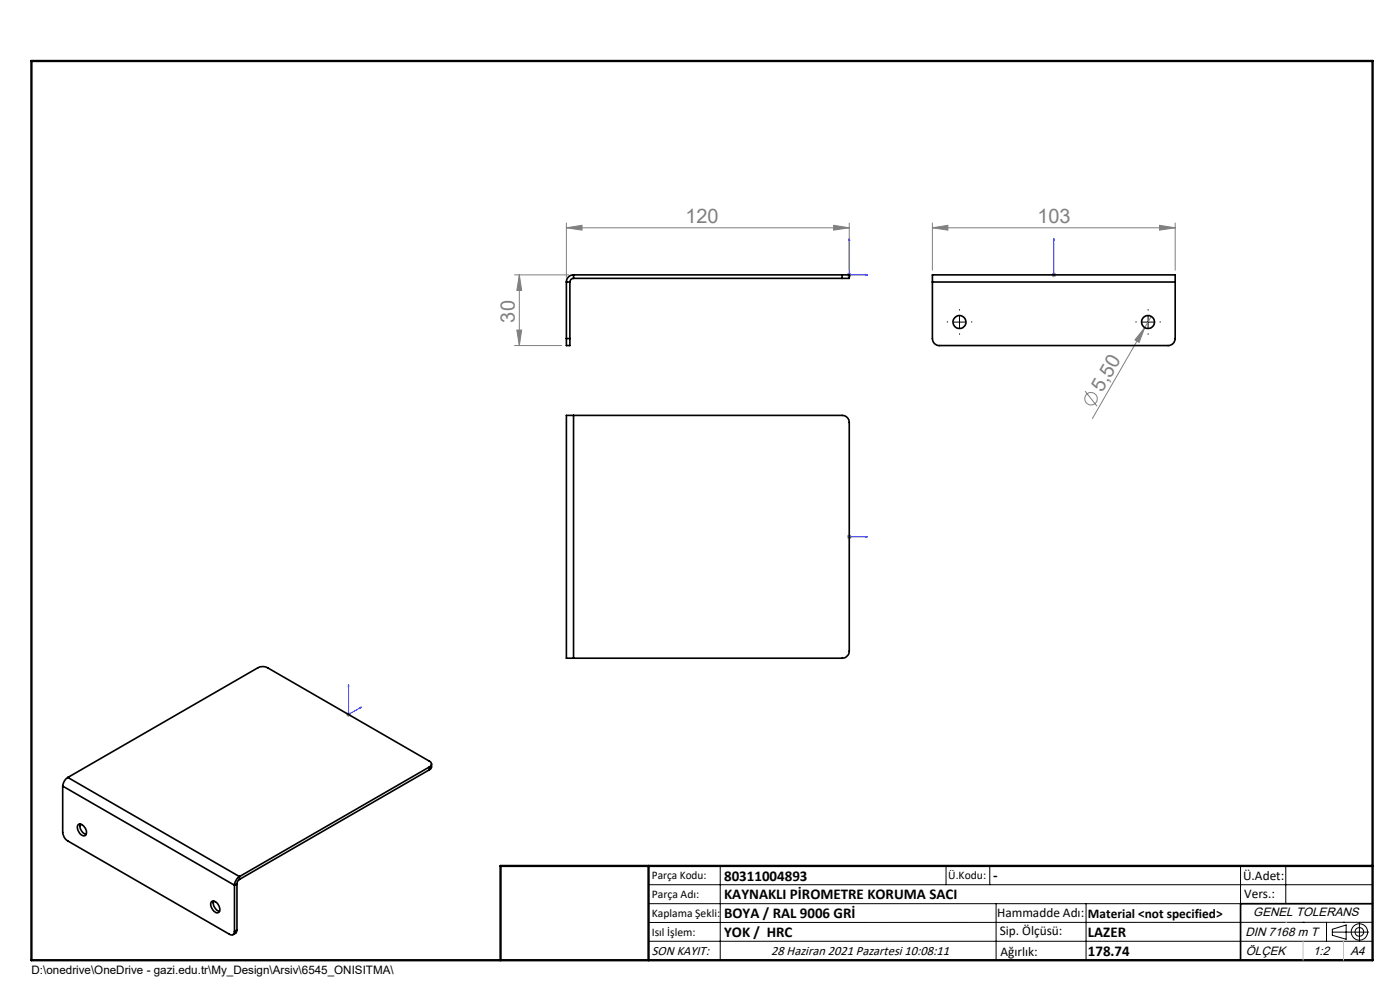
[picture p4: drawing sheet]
<svg xmlns="http://www.w3.org/2000/svg" width="297mm" height="210mm" viewBox="0 0 297 210" stroke-linecap="round" stroke-linejoin="round" font-family="sans-serif">
<g fill="none" stroke="#808080" stroke-width=".21">
<path d="M109.1 58.3h11.5M110.2 58.3l.5 3.3h-1.1zM110.2 58.3v15M120.2 48.3l3.3-.5v1zM120.2 47.3v11.5M120.2 48.3h60M176.8 47.8l3.4 .5-3.4 .5zM179.7 58.3h1M179.8 58l.7 .7M180.2 47.3v10M180.2 57.8v1M180.5 58l-.7 .7"/>
<path d="M197.8 48.3l3.3-.5v1zM197.8 48.3h51.5M197.8 47.3v10M223.1 58.3h.9M223.2 58l.7 .7M223.6 57.8v1M223.9 58l-.7 .7M246 47.8l3.3 .5-3.3 .5zM249.3 47.3v10M109.1 73.3h10.1M109.6 70h1.1l-.5 3.3zM242.9 69.5l-1.2 3.1-.9-.5z"/>
<path d="M242.9 69.5l-11.2 19.3M244.2 67.1l-1.3 2.4M230.2 83l2.5 3.2M179.7 113.9h1M179.8 113.5l.7 .7M180.2 113.4v1M180.5 113.5l-.7 .7M73.4 151.5h1M73.6 151.2l.7 .7M73.9 151.1v.9M74.3 151.2l-.7 .7"/>
<circle cx="231.4" cy="84.6" r="1.33"/>
</g>
<g fill="none" stroke="#000" stroke-width=".21">
<path d="M202.3 68.3h2.5M203.6 67.1v2.5M242.3 68.3h2.5M243.6 67.1v2.5M137.6 187.7h153.6M137.6 191.7h153.6M137.6 199.7h153.6M152.8 183.7v20M200.7 183.7v4M210 183.7v4M211.3 191.7v12M230.4 191.7v12"/>
<path d="M263.2 183.7v20M272.8 183.7v8M276.4 195.6h.1M281.4 195.6v4.1M282.6 197.7h7.8M282.6 197.1l3-.9v3l-3-.8zM285 195.6h.1M288.4 195.8v3.8M291.2 195.6l-153.6 .1"/>
<circle cx="288.4" cy="197.7" r="1.74"/>
<circle cx="288.4" cy="197.7" r=".93"/>
</g>
<g fill="none" stroke="#00f" stroke-width=".21">
<path d="M180.2 50.6l.1 .4h-.2zM180.2 50.6v7.7h3.8M183.6 58.2l.4 .1-.4 .1zM223.6 58.2v.2zM223.6 50.6v.4v-.4M223.6 58.3h.1M223.6 50.6v7.7M180.1 113.9h.2zM180.2 113.9h.1M180.2 113.9h3.8M184 113.9h-.4h.4M73.9 145.3l.1 .2-.1 .1z"/>
<path d="M73.9 145.3v6.2l2.8-1.5M76.4 150.1l.3-.1-.3 .2z"/>
</g>
<path d="M201.1 68.3h-.2M203.6 65.8v-.1M203.6 70.8v.1M206.1 68.3h.1M241.1 68.3h-.2M243.6 65.8v-.1M243.6 70.8v.1M246.1 68.3h.1" fill="none" stroke="#000" stroke-width=".21" stroke-dasharray="15.2 1.3 1.3 1.3"/>
<path d="M106.2 203.7h185" fill="none" stroke="#000" stroke-width=".25"/>
<path d="M291.2 191.7h-28v12" fill="none" stroke="#000" stroke-width=".35"/>
<path d="M6.7 12.9h284.5v190.8h-284.5zM137.6 183.7v20M291.2 183.7h-185v20" fill="none" stroke="#000" stroke-width=".5"/>
<path d="M272.8 195.6h.1M276.4 199.7v4M285 199.7v4" fill="none" stroke="#c0c0c0" stroke-width=".21"/>
<g fill="#00f">
<path d="M183.6 58.2l.4 .1-.4 .1zM180.2 50.6l.1 .4h-.2z"/>
<path d="M76.4 150.1l.3-.1-.3 .2zM73.9 145.3l.1 .2-.1 .1z"/>
<path d="M183.6 113.9h.4zM180.1 113.9h.2zM223.6 58.2v.2zM223.6 50.6v.4z"/>
</g>
<g fill="#808080">
<path d="M242.9 69.5l-1.2 3.1-.9-.5z"/>
<path d="M110.2 58.3l.5 3.3h-1.1zM109.6 70h1.1l-.5 3.3z"/>
<path d="M120.2 48.3l3.3-.5v1zM176.8 47.8l3.4 .5-3.4 .5z"/>
<path d="M197.8 48.3l3.3-.5v1zM246 47.8l3.3 .5-3.3 .5z"/>
</g>
<g fill="none" stroke="#000" stroke-width=".35">
<path d="M120.2 59.8h.7M120.2 59.8v12M120.9 59.8v12M121.7 58.3a1.51 1.51 0 0 0-1.5 1.5M121.7 59a.78 .78 0 0 0-.8 .8M121.7 58.3v.7M121.7 58.3h56.9M121.7 59h56.9M178.6 58.3h1.6v.7h-1.6M178.6 58.3v.7M197.8 59.8v12a1.45 1.45 0 0 0 1.5 1.5h48.5a1.51 1.51 0 0 0 1.5-1.5v-12M197.8 59.8v-1.5h51.5v1.5"/>
<path d="M197.8 59.8h51.5M120.2 71.8v1.5h.7v-1.5M120.2 71.8h.7M121.7 88.1h-1.5v51.5h1.5M121.7 88.1h56.9a1.51 1.51 0 0 1 1.6 1.5v48.5a1.57 1.57 0 0 1-1.6 1.5h-56.9M121.7 88.1v51.5M13.3 166.7v9.9a2.25 2.25 0 0 0 1.1 1.8l34.3 19.8a.65 .65 0 0 0 .7 .1 .65 .65 0 0 0 .3-.7M13.3 166.7l36.4 21.1M14.4 164.9a2.39 2.39 0 0 0-1.1 1.8M14.4 164.9l36.4 21M16.5 175a.91 .91 0 0 1 1.4 .5 1.29 1.29 0 0 1 .1 1.8 1.73 1.73 0 0 1-1.5-2.3zM17 174.8a1.91 1.91 0 0 0 1.3 2.2"/>
<path d="M91.1 162.7a.64 .64 0 0 0 .4-.6 .64 .64 0 0 0-.4-.6l-34.3-19.8a2.13 2.13 0 0 0-2.1 0l-40.3 23.2M91.1 162.7l-40.3 23.2M91.1 162.7v.6M91.1 163.3l-40.3 23.2M91.5 162.1v.7l-.4 .5M44.8 191.3a1.22 1.22 0 0 1 1.7 1 .83 .83 0 0 1-.5 1.3 1.9 1.9 0 0 1-1.2-2.3zM45.3 191.1a1.91 1.91 0 0 0 1.3 2.2M49.7 187.8v9.8M50.3 197.3l-.2 .6-.7 .4M50.3 187.5l-.6 .3M50.3 187.5v9.8M50.3 197.3l-.6 .3"/>
<path d="M50.8 185.9a2.49 2.49 0 0 0-1.1 1.9M50.8 186.5l-.3 .3-.2 .7M50.8 185.9v.6"/>
<circle cx="203.6" cy="68.3" r="1.37"/>
<circle cx="243.6" cy="68.3" r="1.37"/>
</g>
<g font-size="4.2" fill="#808080">
<text x="145.4" y="47.3">120</text>
<text x="220.1" y="47.3">103</text>
<text x="109.2" y="68.4" transform="rotate(-90 109.2 68.4)">30</text>
<text x="233.8" y="83.4" transform="rotate(-60 233.8 83.4)">5,50</text>
</g>
<g font-size="3.2">
<text x="153.6" y="186.8">80311004893</text>
<text x="153.6" y="190.8">KAYNAKLI PİROMETRE KORUMA SACI</text>
<text x="210.7" y="186.6">-</text>
<text x="153.6" y="194.8">BOYA / RAL 9006 GRİ</text>
<text x="153.6" y="198.8">YOK / HRC</text>
<text x="230.8" y="198.7">LAZER</text>
<text x="230.8" y="202.8">178.74</text>
</g>
<g font-size="2.8">
<text x="263.7" y="186.7">Ü.Adet:</text>
<text x="263.9" y="190.5">Vers.:</text>
<text x="211.5" y="194.5">Hammadde Adı:</text>
<text x="230.8" y="194.7">Material &lt;not specified&gt;</text>
<text x="138.3" y="202.6">SON KAYIT:</text>
<text x="163.6" y="202.6">28 Haziran 2021 Pazartesi 10:08:11</text>
<text x="212.1" y="198.4">Sip. Ölçüsü:</text>
<text x="212.2" y="202.7">Ağırlık:</text>
</g>
<g font-size="2.6">
<text x="265.9" y="194.4">GENEL TOLERANS</text>
<text x="264.2" y="198.5">DIN 7168 m T</text>
<text x="264.3" y="202.6">ÖLÇEK</text>
<text x="278.5" y="202.6">1:2</text>
<text x="286.5" y="202.6">A4</text>
</g>
<g font-size="2.5">
<text x="138.3" y="186.4">Parça Kodu:</text>
<text x="138.3" y="190.5">Parça Adı:</text>
<text x="201.2" y="186.5">Ü.Kodu:</text>
<text x="138.3" y="194.5">Kaplama Şekli:</text>
<text x="138.3" y="198.6">Isıl İşlem:</text>
<text x="6.7" y="206.7">D:\onedrive\OneDrive - gazi.edu.tr\My_Design\Arsiv\6545_ONISITMA\</text>
</g>
</svg>
